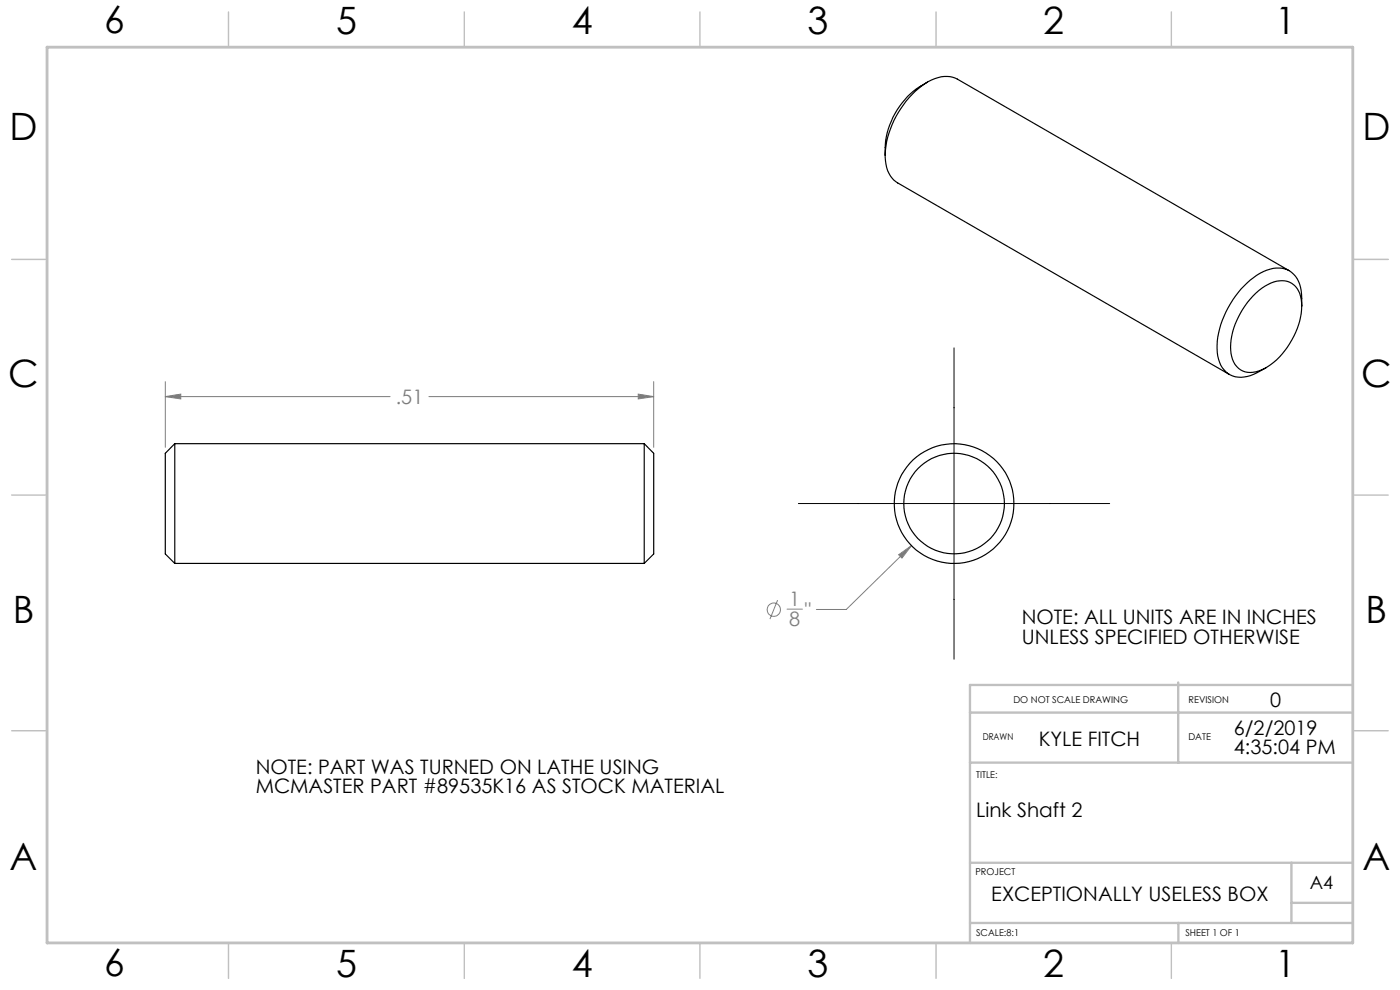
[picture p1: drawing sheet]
<svg xmlns="http://www.w3.org/2000/svg" width="297mm" height="210mm" viewBox="0 0 297 210" stroke-linecap="round" stroke-linejoin="round" font-family="sans-serif">
<g fill="none" stroke="#808080" stroke-width=".21">
<path d="M35.1 84.1l3.2-.5v1zM35.1 81v13.9M35.1 84.1h47.7M91 84.1h47.7M135.4 83.6l3.3 .5-3.3 .5zM138.7 81v13.9M190.6 117.7l2.8-2-2.1 2.7zM193.4 115.7l-13.9 13.6h-6.3M165 127.3l-1.7 4M167 129.2h3.2"/>
<circle cx="164.2" cy="129.3" r="1.4"/>
</g>
<path d="M202.4 73.8v66M169.4 106.8h66" fill="none" stroke="#000" stroke-width=".21"/>
<path d="M287 55h7.5M287 144.8v55.2h-187.2" fill="none" stroke="#c0c0c0" stroke-width=".21"/>
<path d="M205.8 151.2h81.2M249.9 144.8v17M287 145.3h-81.2v54.7M205.8 161.8h81.2M205.8 195.8h81.2M205.8 183h81.2M250 195.8v4.2M274 183v12.8M274 191.5h13" fill="none" stroke="#c0c0c0" stroke-width=".5"/>
<g fill="none" stroke="#c0c0c0" stroke-width=".3">
<path d="M48.5 2.5v7.5M98.5 2.5v7.5M148.5 2.5v7.5M198.6 2.5v7.5M248.5 2.5v7.5M2.5 55h7.5M287 55h7.5M2.5 105h7.5M287 105h7.5M2.5 155h7.5M287 155h7.5M48.5 200v7.5"/>
<path d="M98.5 200v7.5M148.5 200v7.5M198.6 200v7.5M248.5 200v7.5"/>
</g>
<path d="M10 10h277v190h-277z" fill="none" stroke="#c0c0c0" stroke-width=".6"/>
<path d="M35.1 84.1l3.2-.5v1zM135.4 83.6l3.3 .5-3.3 .5zM190.6 117.7l.7 .7 2.1-2.7z" fill="#808080"/>
<g fill="none" stroke="#000" stroke-width=".25">
<path d="M196.7 17.4a16.6 16.6 0 0 0-8.9 15.6M273.5 57.4l-70.4-40.6a6.5 6.5 0 0 0-6.8 .9 19.8 19.8 0 0 0-8.5 15.7 6.2 6.2 0 0 0 2.6 5.4l70.4 40.6M266.4 62.2a7.7 7.7 0 0 1 6.7-2.5 4.6 4.6 0 0 1 3 4.5 16.6 16.6 0 0 1-7.8 14 4.7 4.7 0 0 1-5.9-.5 7.5 7.5 0 0 1-1.1-6.4 18 18 0 0 1 5.1-9.1zM276.2 64.9a9.2 9.2 0 0 0-1.4-6.3 5 5 0 0 0-6.1-1.3 18.5 18.5 0 0 0-9.7 11.6 11.3 11.3 0 0 0 .3 9.1 4.9 4.9 0 0 0 6 1.7l3.3-1.7M37.1 94.1v25.4M37.1 94.1l-2 2.1v21.3l2 2M37.1 94.1h99.6M136.7 94.1v25.4M136.7 94.1l2 2.1v21.3l-2 2M37.1 119.5h99.6"/>
<circle cx="202.4" cy="106.8" r="12.7"/>
<circle cx="202.4" cy="106.8" r="10.7"/>
</g>
<g font-size="8">
<text x="22.1" y="7.1">6</text>
<text x="71.3" y="7.1">5</text>
<text x="121.3" y="7.1">4</text>
<text x="171.3" y="7.1">3</text>
<text x="221.3" y="7.1">2</text>
<text x="270.5" y="7.1">1</text>
<text x="2" y="29.6">D</text>
<text x="289" y="29.6">D</text>
<text x="1.8" y="82.1">C</text>
<text x="288.8" y="82.1">C</text>
<text x="2.7" y="132.1">B</text>
<text x="289.7" y="132.1">B</text>
<text x="2" y="184.6">A</text>
<text x="289" y="184.6">A</text>
<text x="22.1" y="207.1">6</text>
<text x="71.3" y="207.1">5</text>
<text x="121.3" y="207.1">4</text>
<text x="171.3" y="207.1">3</text>
<text x="221.3" y="207.1">2</text>
<text x="270.5" y="207.1">1</text>
</g>
<g font-size="4.2" fill="#808080">
<text x="84" y="85.7">.51</text>
<text x="167.4" y="128.5">1</text>
<text x="170.7" y="130.9">&quot;</text>
<text x="167.4" y="132.7">8</text>
</g>
<g font-size="4.2">
<text x="216.7" y="132.4">NOTE: ALL UNITS ARE IN INCHES</text>
<text x="216.7" y="136.6">UNLESS SPECIFIED OTHERWISE</text>
<text x="261.8" y="155.8">6/2/2019</text>
<text x="269.5" y="150">0</text>
<text x="220.4" y="158.3">KYLE FITCH</text>
<text x="261.8" y="160">4:35:04 PM</text>
<text x="54.2" y="164.1">NOTE: PART WAS TURNED ON LATHE USING</text>
<text x="54.2" y="168.3">MCMASTER PART #89535K16 AS STOCK MATERIAL</text>
<text x="207.1" y="173.2">Link Shaft 2</text>
<text x="210.3" y="191.1">EXCEPTIONALLY USELESS BOX</text>
</g>
<text font-size="3.9" x="277.9" y="188.5">A4</text>
<g font-size="2">
<text x="215" y="149.2">DO NOT SCALE DRAWING</text>
<text x="252.2" y="149.1">REVISION</text>
<text x="208.5" y="156.9">DRAWN</text>
<text x="252.1" y="156.9">DATE</text>
<text x="207.1" y="164.9">TITLE:</text>
<text x="207" y="185.5">PROJECT</text>
<text x="207.1" y="198.6">SCALE:8:1</text>
<text x="251.5" y="198.6">SHEET 1 OF 1</text>
</g>
</svg>
